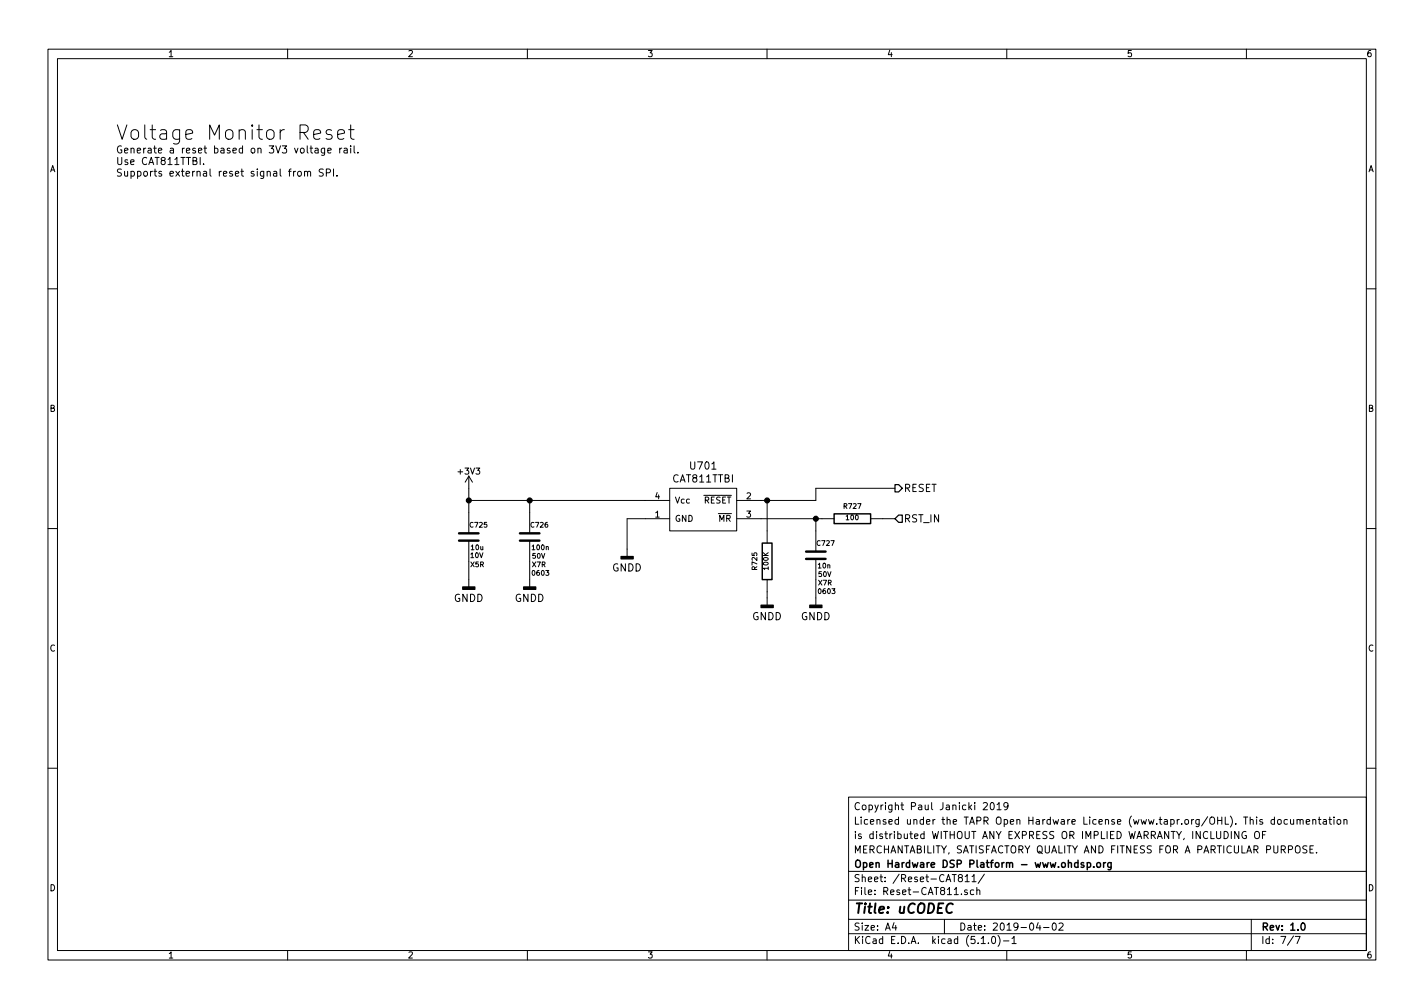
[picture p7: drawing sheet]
EESchema Schematic File Version 4
LIBS:uCODEC-1.0-cache
EELAYER 29 0
EELAYER END
$Descr A4 11693 8268
encoding utf-8
Sheet 7 7
Title "uCODEC"
Date "2019-04-02"
Rev "1.0"
Comp "Open Hardware DSP Platform - www.ohdsp.org"
Comment1 "MERCHANTABILITY, SATISFACTORY QUALITY AND FITNESS FOR A PARTICULAR PURPOSE."
Comment2 "is distributed WITHOUT ANY EXPRESS OR IMPLIED WARRANTY, INCLUDING OF"
Comment3 "Licensed under the TAPR Open Hardware License (www.tapr.org/OHL). This documentation"
Comment4 "Copyright Paul Janicki 2019"
$EndDescr
Text Notes 950  1450 0    59   ~ 0
Generate a reset based on 3V3 voltage rail.\nUse CAT811TTBI.\nSupports external reset signal from SPI.
Text Notes 950  1150 0    118  ~ 0
Voltage Monitor Reset
$Comp
L power:GNDD #PWR0113
U 1 1
P 6700 4900
F 0 "#PWR0113" H 6700 4650 60  0001 C CNN
F 1 "GNDD" H 6700 4750 60  0000 C CNN
F 2 "" H 6700 4900 60  0000 C CNN
F 3 "" H 6700 4900 60  0000 C CNN
	1    6700 4900
	-1   0    0    -1  
$EndComp
$Comp
L power:GNDD #PWR0114
U 1 1
P 4350 4750
F 0 "#PWR0114" H 4350 4500 60  0001 C CNN
F 1 "GNDD" H 4350 4600 60  0000 C CNN
F 2 "" H 4350 4750 60  0000 C CNN
F 3 "" H 4350 4750 60  0000 C CNN
	1    4350 4750
	-1   0    0    -1  
$EndComp
Text HLabel 7350 4250 2    60   Input ~ 0
RST_IN
Wire Wire Line
	6700 4100 6300 4100
Connection ~ 6700 4250
Wire Wire Line
	6700 4350 6700 4250
Connection ~ 4350 4100
Wire Wire Line
	4350 4100 4350 4200
Wire Wire Line
	3850 4000 3850 4100
Wire Wire Line
	6700 4900 6700 4750
$Comp
L power:+3V3 #PWR0115
U 1 1
P 3850 4000
F 0 "#PWR0115" H 3850 3850 50  0001 C CNN
F 1 "+3V3" H 3850 4140 50  0000 C CNN
F 2 "" H 3850 4000 50  0000 C CNN
F 3 "" H 3850 4000 50  0000 C CNN
	1    3850 4000
	1    0    0    -1  
$EndComp
Text HLabel 7350 4000 2    60   Output ~ 0
RESET
$Comp
L power:GNDD #PWR0116
U 1 1
P 5150 4500
F 0 "#PWR0116" H 5150 4250 60  0001 C CNN
F 1 "GNDD" H 5150 4350 60  0000 C CNN
F 2 "" H 5150 4500 60  0000 C CNN
F 3 "" H 5150 4500 60  0000 C CNN
	1    5150 4500
	-1   0    0    -1  
$EndComp
Wire Wire Line
	5150 4500 5150 4250
Wire Wire Line
	6700 4250 6750 4250
$Comp
L MyKiCadLibs-Lib:C C726
U 1 1
P 4350 4400
F 0 "C726" H 4350 4500 40  0000 L CNN
F 1 "100n" H 4360 4315 40  0000 L CNN
F 2 "MyKiCadLibs-Footprints:SMD-0603" H 4388 4250 30  0001 C CNN
F 3 "" H 4350 4500 60  0000 C CNN
F 4 "50V" H 4365 4245 40  0000 L CNN "Voltage"
F 5 "X7R" H 4365 4175 40  0000 L CNN "Type"
F 6 "Ceramic capacitor" H 4350 4700 40  0001 L CNN "Description"
F 7 "10%" H 4420 4035 40  0001 C CNN "Tolerance"
F 8 "0603" H 4360 4105 40  0000 L CNN "Size"
	1    4350 4400
	1    0    0    -1  
$EndComp
Wire Wire Line
	4350 4100 5300 4100
$Comp
L MyKiCadLibs-Lib:C C727
U 1 1
P 6700 4550
F 0 "C727" H 6700 4650 40  0000 L CNN
F 1 "10n" H 6710 4465 40  0000 L CNN
F 2 "MyKiCadLibs-Footprints:SMD-0603" H 6738 4400 30  0001 C CNN
F 3 "" H 6700 4650 60  0000 C CNN
F 4 "50V" H 6715 4395 40  0000 L CNN "Voltage"
F 5 "X7R" H 6715 4325 40  0000 L CNN "Type"
F 6 "Ceramic capacitor" H 6700 4850 40  0001 L CNN "Description"
F 7 "10%" H 6770 4185 40  0001 C CNN "Tolerance"
F 8 "0603" H 6710 4255 40  0000 L CNN "Size"
	1    6700 4550
	1    0    0    -1  
$EndComp
$Comp
L MyKiCadLibs-Lib:R R727
U 1 1
P 7000 4250
F 0 "R727" V 7100 4250 40  0000 C CNN
F 1 "100" V 7007 4251 40  0000 C CNN
F 2 "MyKiCadLibs-Footprints:SMD-0603" V 6930 4250 30  0001 C CNN
F 3 "" V 6920 4250 30  0000 C CNN
F 4 "63mW" V 7100 4250 40  0001 C CNN "Power"
F 5 "Thick or thin film resistor" V 7245 4250 40  0001 C CNN "Description"
F 6 "0603" V 7175 4250 40  0001 C CNN "Size"
F 7 "1%" V 7325 4250 40  0001 C CNN "Tolerance"
	1    7000 4250
	0    -1   -1   0   
$EndComp
$Comp
L MyKiCadLibs-Lib:R R725
U 1 1
P 6300 4600
F 0 "R725" V 6400 4600 40  0000 C CNN
F 1 "100K" V 6307 4601 40  0000 C CNN
F 2 "MyKiCadLibs-Footprints:SMD-0603" V 6230 4600 30  0001 C CNN
F 3 "" V 6220 4600 30  0000 C CNN
F 4 "63mW" V 6400 4600 40  0001 C CNN "Power"
F 5 "Thick or thin film resistor" V 6545 4600 40  0001 C CNN "Description"
F 6 "0603" V 6475 4600 40  0001 C CNN "Size"
F 7 "1%" V 6625 4600 40  0001 C CNN "Tolerance"
	1    6300 4600
	-1   0    0    -1  
$EndComp
Wire Wire Line
	3850 4100 4350 4100
Wire Wire Line
	4350 4600 4350 4750
Wire Wire Line
	3850 4200 3850 4100
Connection ~ 3850 4100
$Comp
L power:GNDD #PWR0118
U 1 1
P 3850 4750
F 0 "#PWR0118" H 3850 4500 60  0001 C CNN
F 1 "GNDD" H 3850 4600 60  0000 C CNN
F 2 "" H 3850 4750 60  0000 C CNN
F 3 "" H 3850 4750 60  0000 C CNN
	1    3850 4750
	-1   0    0    -1  
$EndComp
Wire Wire Line
	3850 4600 3850 4750
Wire Wire Line
	7350 4250 7250 4250
Wire Wire Line
	6700 4000 6700 4100
$Comp
L MyKiCadLibs-Lib:IC-RST-CAT811 U701
U 1 1
P 5300 4100
F 0 "U701" H 5775 4387 60  0000 C CNN
F 1 "CAT811TTBI" H 5775 4281 60  0000 C CNN
F 2 "MyKiCadLibs-Footprints:IC-SOT143" H 5750 3800 60  0001 C CNN
F 3 "" H 5300 4250 60  0000 C CNN
F 4 "CAT811/ADM811 - 4-Pin Microprocessor Power Supply Supervisor with Manual Reset - Active Low" H 5800 3700 60  0001 C CNN "Description"
	1    5300 4100
	1    0    0    -1  
$EndComp
Wire Wire Line
	5300 4250 5150 4250
Wire Wire Line
	6700 4000 7350 4000
$Comp
L power:GNDD #PWR0119
U 1 1
P 6300 4900
F 0 "#PWR0119" H 6300 4650 60  0001 C CNN
F 1 "GNDD" H 6300 4750 60  0000 C CNN
F 2 "" H 6300 4900 60  0000 C CNN
F 3 "" H 6300 4900 60  0000 C CNN
	1    6300 4900
	-1   0    0    -1  
$EndComp
Wire Wire Line
	6300 4900 6300 4850
Wire Wire Line
	6300 4350 6300 4100
Connection ~ 6300 4100
Wire Wire Line
	6300 4100 6250 4100
Wire Wire Line
	6250 4250 6700 4250
$Comp
L MyKiCadLibs-Lib:C C?
U 1 1
P 3850 4400
AR Path="/54DA50D9/5C9BA57E" Ref="C?"  Part="1" 
AR Path="/5C9538A4/5C9BA57E" Ref="C725"  Part="1" 
F 0 "C725" H 3850 4500 40  0000 L CNN
F 1 "10u" H 3860 4315 40  0000 L CNN
F 2 "MyKiCadLibs-Footprints:SMD-0603" H 3888 4250 30  0001 C CNN
F 3 "" H 3850 4500 60  0000 C CNN
F 4 "10V" H 3915 4250 40  0000 C CNN "Voltage"
F 5 "X5R" H 3920 4175 40  0000 C CNN "Type"
F 6 "Ceramic capacitor" H 3850 4700 40  0001 L CNN "Description"
F 7 "20%" H 4250 4900 40  0001 C CNN "Tolerance"
F 8 "0603" H 3850 4400 60  0001 C CNN "Size"
	1    3850 4400
	1    0    0    -1  
$EndComp
$EndSCHEMATC
